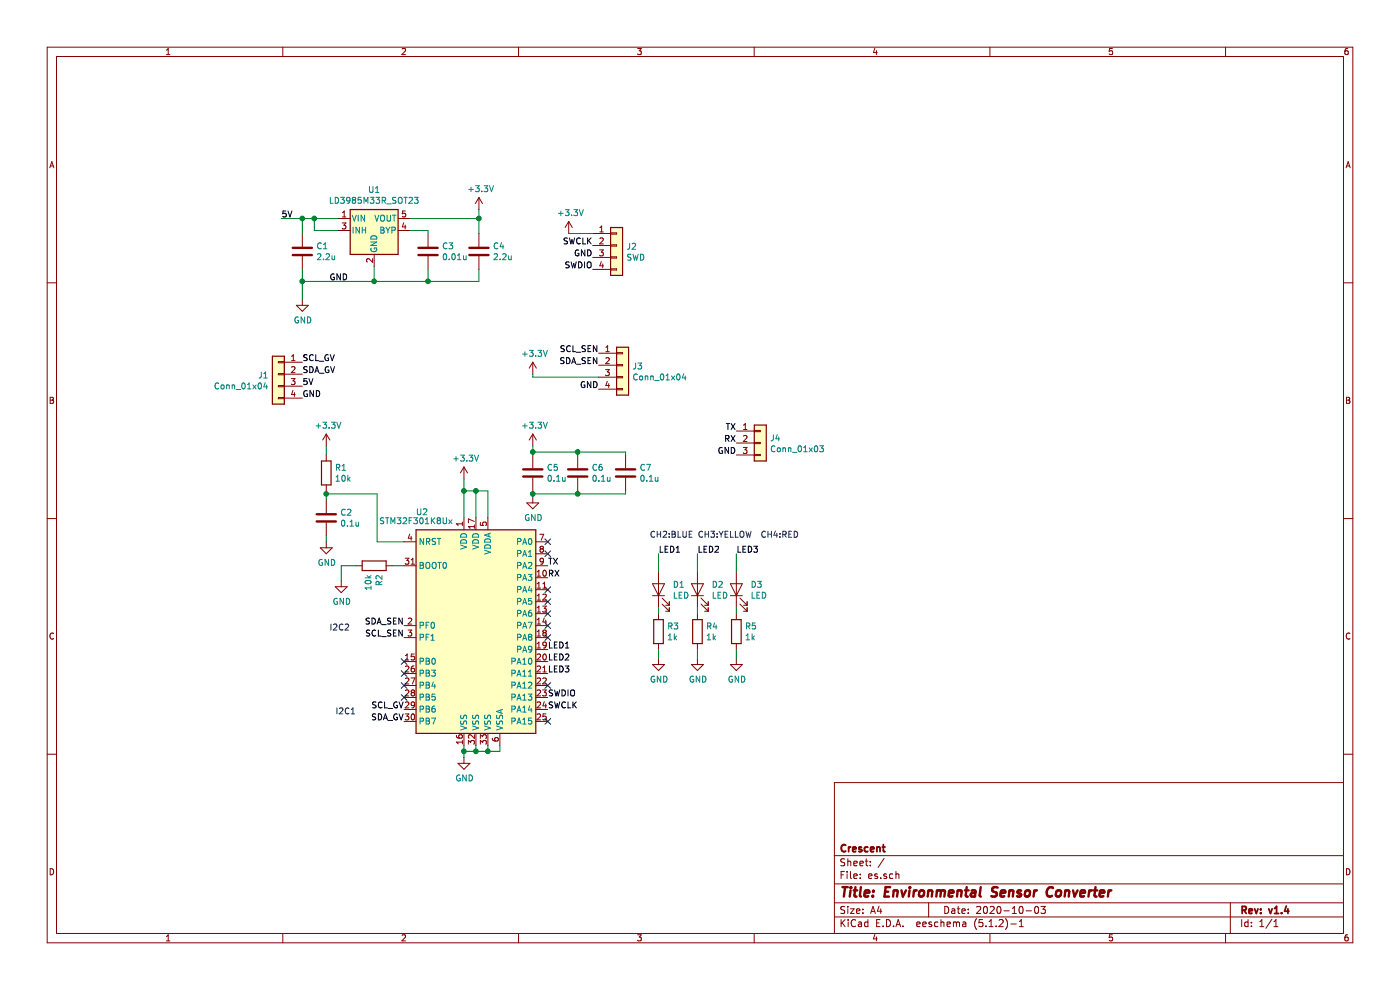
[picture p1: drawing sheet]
EESchema Schematic File Version 4
LIBS:es-cache
EELAYER 29 0
EELAYER END
$Descr A4 11693 8268
encoding utf-8
Sheet 1 1
Title "Environmental Sensor Converter"
Date "2020-10-03"
Rev "v1.4"
Comp "Crescent"
Comment1 ""
Comment2 ""
Comment3 ""
Comment4 ""
$EndDescr
$Comp
L Regulator_Linear:LD3985M33R_SOT23 U1
U 1 1
P 3125 1925
F 0 "U1" H 3125 2267 50  0000 C CNN
F 1 "LD3985M33R_SOT23" H 3125 2176 50  0000 C CNN
F 2 "Package_TO_SOT_SMD:SOT-23-5" H 3125 2250 50  0001 C CIN
F 3 "http://www.st.com/internet/com/TECHNICAL_RESOURCES/TECHNICAL_LITERATURE/DATASHEET/CD00003395.pdf" H 3125 1925 50  0001 C CNN
	1    3125 1925
	1    0    0    -1  
$EndComp
$Comp
L Connector_Generic:Conn_01x04 J1
U 1 1
P 2325 3125
F 0 "J1" H 2405 3117 50  0000 L CNN
F 1 "Conn_01x04" H 2405 3026 50  0000 L CNN
F 2 "GroveCon:GROVE" H 2325 3125 50  0001 C CNN
F 3 "~" H 2325 3125 50  0001 C CNN
	1    2325 3125
	-1   0    0    -1  
$EndComp
$Comp
L Connector_Generic:Conn_01x04 J3
U 1 1
P 5200 3050
F 0 "J3" H 5280 3042 50  0000 L CNN
F 1 "Conn_01x04" H 5280 2951 50  0000 L CNN
F 2 "GroveCon:GROVE" H 5200 3050 50  0001 C CNN
F 3 "~" H 5200 3050 50  0001 C CNN
	1    5200 3050
	1    0    0    -1  
$EndComp
$Comp
L Device:C C1
U 1 1
P 2525 2100
F 0 "C1" H 2640 2146 50  0000 L CNN
F 1 "2.2u" H 2640 2055 50  0000 L CNN
F 2 "Capacitor_SMD:C_0603_1608Metric" H 2563 1950 50  0001 C CNN
F 3 "~" H 2525 2100 50  0001 C CNN
	1    2525 2100
	1    0    0    -1  
$EndComp
Text Label 2525 3025 0    50   ~ 0
SCL_GV
Text Label 2525 3125 0    50   ~ 0
SDA_GV
Text Label 2525 3325 0    50   ~ 0
GND
Text Label 2525 3225 0    50   ~ 0
5V
$Comp
L Device:C C3
U 1 1
P 3575 2100
F 0 "C3" H 3690 2146 50  0000 L CNN
F 1 "0.01u" H 3690 2055 50  0000 L CNN
F 2 "Capacitor_SMD:C_0603_1608Metric" H 3613 1950 50  0001 C CNN
F 3 "~" H 3575 2100 50  0001 C CNN
	1    3575 2100
	1    0    0    -1  
$EndComp
$Comp
L Device:C C4
U 1 1
P 4000 2100
F 0 "C4" H 4115 2146 50  0000 L CNN
F 1 "2.2u" H 4115 2055 50  0000 L CNN
F 2 "Capacitor_SMD:C_0603_1608Metric" H 4038 1950 50  0001 C CNN
F 3 "~" H 4000 2100 50  0001 C CNN
	1    4000 2100
	1    0    0    -1  
$EndComp
Wire Wire Line
	3125 2225 3125 2350
Wire Wire Line
	3125 2350 2525 2350
Wire Wire Line
	2525 2350 2525 2250
Wire Wire Line
	3125 2350 3575 2350
Wire Wire Line
	3575 2350 3575 2250
Connection ~ 3125 2350
Wire Wire Line
	3575 2350 4000 2350
Wire Wire Line
	4000 2350 4000 2250
Connection ~ 3575 2350
Wire Wire Line
	3575 1950 3575 1925
Wire Wire Line
	3575 1925 3425 1925
Wire Wire Line
	2825 1825 2625 1825
Wire Wire Line
	2525 1950 2525 1825
Connection ~ 2525 1825
Wire Wire Line
	2525 1825 2350 1825
Wire Wire Line
	2825 1925 2625 1925
Wire Wire Line
	2625 1925 2625 1825
Connection ~ 2625 1825
Wire Wire Line
	2625 1825 2525 1825
Wire Wire Line
	3425 1825 4000 1825
Wire Wire Line
	4000 1825 4000 1950
Text Label 2750 2350 0    50   ~ 0
GND
Text Label 2350 1825 0    50   ~ 0
5V
$Comp
L power:+3.3V #PWR07
U 1 1
P 4000 1750
F 0 "#PWR07" H 4000 1600 50  0001 C CNN
F 1 "+3.3V" H 4015 1923 50  0000 C CNN
F 2 "" H 4000 1750 50  0001 C CNN
F 3 "" H 4000 1750 50  0001 C CNN
	1    4000 1750
	1    0    0    -1  
$EndComp
Wire Wire Line
	4000 1750 4000 1825
Connection ~ 4000 1825
$Comp
L power:+3.3V #PWR08
U 1 1
P 4450 3125
F 0 "#PWR08" H 4450 2975 50  0001 C CNN
F 1 "+3.3V" H 4465 3298 50  0000 C CNN
F 2 "" H 4450 3125 50  0001 C CNN
F 3 "" H 4450 3125 50  0001 C CNN
	1    4450 3125
	1    0    0    -1  
$EndComp
Text Label 5000 3250 2    50   ~ 0
GND
$Comp
L Connector_Generic:Conn_01x04 J2
U 1 1
P 5150 2050
F 0 "J2" H 5230 2042 50  0000 L CNN
F 1 "SWD" H 5230 1951 50  0000 L CNN
F 2 "Connector_PinHeader_2.54mm:PinHeader_1x04_P2.54mm_Vertical" H 5150 2050 50  0001 C CNN
F 3 "~" H 5150 2050 50  0001 C CNN
	1    5150 2050
	1    0    0    -1  
$EndComp
Text Label 5000 3050 2    50   ~ 0
SDA_SEN
Text Label 5000 2950 2    50   ~ 0
SCL_SEN
$Comp
L power:+3.3V #PWR011
U 1 1
P 4750 1950
F 0 "#PWR011" H 4750 1800 50  0001 C CNN
F 1 "+3.3V" H 4765 2123 50  0000 C CNN
F 2 "" H 4750 1950 50  0001 C CNN
F 3 "" H 4750 1950 50  0001 C CNN
	1    4750 1950
	1    0    0    -1  
$EndComp
Wire Wire Line
	4950 1950 4750 1950
Text Label 4950 2050 2    50   ~ 0
SWCLK
Text Label 4950 2150 2    50   ~ 0
GND
Text Label 4950 2250 2    50   ~ 0
SWDIO
$Comp
L power:+3.3V #PWR05
U 1 1
P 3875 4000
F 0 "#PWR05" H 3875 3850 50  0001 C CNN
F 1 "+3.3V" H 3890 4173 50  0000 C CNN
F 2 "" H 3875 4000 50  0001 C CNN
F 3 "" H 3875 4000 50  0001 C CNN
	1    3875 4000
	1    0    0    -1  
$EndComp
Wire Wire Line
	3875 4000 3875 4100
Wire Wire Line
	3975 4325 3975 4100
Wire Wire Line
	3975 4100 3875 4100
Connection ~ 3875 4100
Wire Wire Line
	3875 4100 3875 4325
Wire Wire Line
	3975 4100 4075 4100
Wire Wire Line
	4075 4100 4075 4325
Connection ~ 3975 4100
$Comp
L power:GND #PWR01
U 1 1
P 2525 2500
F 0 "#PWR01" H 2525 2250 50  0001 C CNN
F 1 "GND" H 2530 2327 50  0000 C CNN
F 2 "" H 2525 2500 50  0001 C CNN
F 3 "" H 2525 2500 50  0001 C CNN
	1    2525 2500
	1    0    0    -1  
$EndComp
Wire Wire Line
	2525 2350 2525 2500
Connection ~ 2525 2350
$Comp
L power:GND #PWR010
U 1 1
P 4450 4150
F 0 "#PWR010" H 4450 3900 50  0001 C CNN
F 1 "GND" H 4455 3977 50  0000 C CNN
F 2 "" H 4450 4150 50  0001 C CNN
F 3 "" H 4450 4150 50  0001 C CNN
	1    4450 4150
	1    0    0    -1  
$EndComp
$Comp
L Device:C C5
U 1 1
P 4450 3950
F 0 "C5" H 4565 3996 50  0000 L CNN
F 1 "0.1u" H 4565 3905 50  0000 L CNN
F 2 "Capacitor_SMD:C_0603_1608Metric" H 4488 3800 50  0001 C CNN
F 3 "~" H 4450 3950 50  0001 C CNN
	1    4450 3950
	1    0    0    -1  
$EndComp
$Comp
L Device:C C6
U 1 1
P 4825 3950
F 0 "C6" H 4940 3996 50  0000 L CNN
F 1 "0.1u" H 4940 3905 50  0000 L CNN
F 2 "Capacitor_SMD:C_0603_1608Metric" H 4863 3800 50  0001 C CNN
F 3 "~" H 4825 3950 50  0001 C CNN
	1    4825 3950
	1    0    0    -1  
$EndComp
$Comp
L Device:C C7
U 1 1
P 5225 3950
F 0 "C7" H 5340 3996 50  0000 L CNN
F 1 "0.1u" H 5340 3905 50  0000 L CNN
F 2 "Capacitor_SMD:C_0603_1608Metric" H 5263 3800 50  0001 C CNN
F 3 "~" H 5225 3950 50  0001 C CNN
	1    5225 3950
	1    0    0    -1  
$EndComp
Wire Wire Line
	4450 4150 4450 4125
Wire Wire Line
	4450 4125 4825 4125
Wire Wire Line
	4825 4125 4825 4100
Connection ~ 4450 4125
Wire Wire Line
	4450 4125 4450 4100
Wire Wire Line
	4825 4125 5225 4125
Wire Wire Line
	5225 4125 5225 4100
Connection ~ 4825 4125
$Comp
L power:+3.3V #PWR09
U 1 1
P 4450 3725
F 0 "#PWR09" H 4450 3575 50  0001 C CNN
F 1 "+3.3V" H 4465 3898 50  0000 C CNN
F 2 "" H 4450 3725 50  0001 C CNN
F 3 "" H 4450 3725 50  0001 C CNN
	1    4450 3725
	1    0    0    -1  
$EndComp
Wire Wire Line
	4450 3725 4450 3775
Wire Wire Line
	4450 3775 4825 3775
Wire Wire Line
	4825 3775 4825 3800
Connection ~ 4450 3775
Wire Wire Line
	4450 3775 4450 3800
Wire Wire Line
	4825 3775 5225 3775
Wire Wire Line
	5225 3775 5225 3800
Connection ~ 4825 3775
$Comp
L power:GND #PWR06
U 1 1
P 3875 6325
F 0 "#PWR06" H 3875 6075 50  0001 C CNN
F 1 "GND" H 3880 6152 50  0000 C CNN
F 2 "" H 3875 6325 50  0001 C CNN
F 3 "" H 3875 6325 50  0001 C CNN
	1    3875 6325
	1    0    0    -1  
$EndComp
Wire Wire Line
	3875 6225 3875 6275
Wire Wire Line
	3875 6275 3975 6275
Wire Wire Line
	3975 6275 3975 6225
Connection ~ 3875 6275
Wire Wire Line
	3875 6275 3875 6325
Text Label 3375 6025 2    50   ~ 0
SDA_GV
Text Label 3375 5925 2    50   ~ 0
SCL_GV
Text Label 4575 5825 0    50   ~ 0
SWDIO
Text Label 4575 5925 0    50   ~ 0
SWCLK
$Comp
L Device:R R1
U 1 1
P 2725 3950
F 0 "R1" H 2795 3996 50  0000 L CNN
F 1 "10k" H 2795 3905 50  0000 L CNN
F 2 "Resistor_SMD:R_0603_1608Metric" V 2655 3950 50  0001 C CNN
F 3 "~" H 2725 3950 50  0001 C CNN
	1    2725 3950
	1    0    0    -1  
$EndComp
$Comp
L power:+3.3V #PWR02
U 1 1
P 2725 3725
F 0 "#PWR02" H 2725 3575 50  0001 C CNN
F 1 "+3.3V" H 2740 3898 50  0000 C CNN
F 2 "" H 2725 3725 50  0001 C CNN
F 3 "" H 2725 3725 50  0001 C CNN
	1    2725 3725
	1    0    0    -1  
$EndComp
Wire Wire Line
	3375 4525 3150 4525
$Comp
L Device:R R2
U 1 1
P 3125 4725
F 0 "R2" H 3195 4771 50  0000 L CNN
F 1 "10k" H 3195 4680 50  0000 L CNN
F 2 "Resistor_SMD:R_0603_1608Metric" V 3055 4725 50  0001 C CNN
F 3 "~" H 3125 4725 50  0001 C CNN
	1    3125 4725
	0    1    1    0   
$EndComp
$Comp
L power:GND #PWR04
U 1 1
P 2850 4850
F 0 "#PWR04" H 2850 4600 50  0001 C CNN
F 1 "GND" H 2855 4677 50  0000 C CNN
F 2 "" H 2850 4850 50  0001 C CNN
F 3 "" H 2850 4850 50  0001 C CNN
	1    2850 4850
	1    0    0    -1  
$EndComp
Wire Wire Line
	3275 4725 3375 4725
Wire Wire Line
	2975 4725 2850 4725
Wire Wire Line
	2850 4725 2850 4850
$Comp
L power:GND #PWR03
U 1 1
P 2725 4525
F 0 "#PWR03" H 2725 4275 50  0001 C CNN
F 1 "GND" H 2730 4352 50  0000 C CNN
F 2 "" H 2725 4525 50  0001 C CNN
F 3 "" H 2725 4525 50  0001 C CNN
	1    2725 4525
	1    0    0    -1  
$EndComp
Wire Wire Line
	2725 4475 2725 4525
$Comp
L Device:C C2
U 1 1
P 2725 4325
F 0 "C2" H 2840 4371 50  0000 L CNN
F 1 "0.1u" H 2840 4280 50  0000 L CNN
F 2 "Capacitor_SMD:C_0603_1608Metric" H 2763 4175 50  0001 C CNN
F 3 "~" H 2725 4325 50  0001 C CNN
	1    2725 4325
	1    0    0    -1  
$EndComp
Wire Wire Line
	2725 3725 2725 3800
Wire Wire Line
	2725 4100 2725 4125
Wire Wire Line
	2725 4125 3150 4125
Wire Wire Line
	3150 4125 3150 4525
Connection ~ 2725 4125
Wire Wire Line
	2725 4125 2725 4175
Text Label 3375 5225 2    50   ~ 0
SDA_SEN
Text Label 3375 5325 2    50   ~ 0
SCL_SEN
Text Label 4575 4725 0    50   ~ 0
TX
Text Label 4575 4825 0    50   ~ 0
RX
Text Label 4575 5625 0    50   ~ 0
LED3
$Comp
L Device:LED D1
U 1 1
P 5500 4925
F 0 "D1" V 5539 4808 50  0000 R CNN
F 1 "LED" V 5448 4808 50  0000 R CNN
F 2 "Diode_SMD:D_0603_1608Metric" H 5500 4925 50  0001 C CNN
F 3 "~" H 5500 4925 50  0001 C CNN
	1    5500 4925
	0    -1   -1   0   
$EndComp
$Comp
L Device:R R3
U 1 1
P 5500 5275
F 0 "R3" H 5570 5321 50  0000 L CNN
F 1 "1k" H 5570 5230 50  0000 L CNN
F 2 "Resistor_SMD:R_0603_1608Metric" V 5430 5275 50  0001 C CNN
F 3 "~" H 5500 5275 50  0001 C CNN
	1    5500 5275
	1    0    0    -1  
$EndComp
$Comp
L power:GND #PWR012
U 1 1
P 5500 5500
F 0 "#PWR012" H 5500 5250 50  0001 C CNN
F 1 "GND" H 5505 5327 50  0000 C CNN
F 2 "" H 5500 5500 50  0001 C CNN
F 3 "" H 5500 5500 50  0001 C CNN
	1    5500 5500
	1    0    0    -1  
$EndComp
Text Label 5500 4625 0    50   ~ 0
LED1
Wire Wire Line
	5500 4625 5500 4775
Wire Wire Line
	5500 5075 5500 5125
Wire Wire Line
	5500 5425 5500 5500
Wire Wire Line
	4450 3150 4450 3125
Wire Wire Line
	4450 3150 5000 3150
$Comp
L Connector_Generic:Conn_01x03 J4
U 1 1
P 6350 3700
F 0 "J4" H 6430 3742 50  0000 L CNN
F 1 "Conn_01x03" H 6430 3651 50  0000 L CNN
F 2 "Connector_PinHeader_2.54mm:PinHeader_1x03_P2.54mm_Vertical" H 6350 3700 50  0001 C CNN
F 3 "~" H 6350 3700 50  0001 C CNN
	1    6350 3700
	1    0    0    -1  
$EndComp
Text Label 6150 3800 2    50   ~ 0
GND
Text Label 6150 3600 2    50   ~ 0
TX
Text Label 6150 3700 2    50   ~ 0
RX
$Comp
L Device:LED D2
U 1 1
P 5825 4925
F 0 "D2" V 5864 4808 50  0000 R CNN
F 1 "LED" V 5773 4808 50  0000 R CNN
F 2 "Diode_SMD:D_0603_1608Metric" H 5825 4925 50  0001 C CNN
F 3 "~" H 5825 4925 50  0001 C CNN
	1    5825 4925
	0    -1   -1   0   
$EndComp
$Comp
L Device:R R4
U 1 1
P 5825 5275
F 0 "R4" H 5895 5321 50  0000 L CNN
F 1 "1k" H 5895 5230 50  0000 L CNN
F 2 "Resistor_SMD:R_0603_1608Metric" V 5755 5275 50  0001 C CNN
F 3 "~" H 5825 5275 50  0001 C CNN
	1    5825 5275
	1    0    0    -1  
$EndComp
$Comp
L power:GND #PWR013
U 1 1
P 5825 5500
F 0 "#PWR013" H 5825 5250 50  0001 C CNN
F 1 "GND" H 5830 5327 50  0000 C CNN
F 2 "" H 5825 5500 50  0001 C CNN
F 3 "" H 5825 5500 50  0001 C CNN
	1    5825 5500
	1    0    0    -1  
$EndComp
Text Label 5825 4625 0    50   ~ 0
LED2
Wire Wire Line
	5825 4625 5825 4775
Wire Wire Line
	5825 5075 5825 5125
Wire Wire Line
	5825 5425 5825 5500
$Comp
L Device:LED D3
U 1 1
P 6150 4925
F 0 "D3" V 6189 4808 50  0000 R CNN
F 1 "LED" V 6098 4808 50  0000 R CNN
F 2 "Diode_SMD:D_0603_1608Metric" H 6150 4925 50  0001 C CNN
F 3 "~" H 6150 4925 50  0001 C CNN
	1    6150 4925
	0    -1   -1   0   
$EndComp
$Comp
L Device:R R5
U 1 1
P 6150 5275
F 0 "R5" H 6220 5321 50  0000 L CNN
F 1 "1k" H 6220 5230 50  0000 L CNN
F 2 "Resistor_SMD:R_0603_1608Metric" V 6080 5275 50  0001 C CNN
F 3 "~" H 6150 5275 50  0001 C CNN
	1    6150 5275
	1    0    0    -1  
$EndComp
$Comp
L power:GND #PWR014
U 1 1
P 6150 5500
F 0 "#PWR014" H 6150 5250 50  0001 C CNN
F 1 "GND" H 6155 5327 50  0000 C CNN
F 2 "" H 6150 5500 50  0001 C CNN
F 3 "" H 6150 5500 50  0001 C CNN
	1    6150 5500
	1    0    0    -1  
$EndComp
Text Label 6150 4625 0    50   ~ 0
LED3
Wire Wire Line
	6150 4625 6150 4775
Wire Wire Line
	6150 5075 6150 5125
Wire Wire Line
	6150 5425 6150 5500
Text Label 4575 5425 0    50   ~ 0
LED1
Text Label 4575 5525 0    50   ~ 0
LED2
$Comp
L MCU_ST_STM32F3:STM32F301K8Ux U2
U 1 1
P 3975 5225
F 0 "U2" H 3525 6175 50  0000 C CNN
F 1 "STM32F301K8Ux" H 3475 6100 50  0000 C CNN
F 2 "Package_DFN_QFN:QFN-32-1EP_5x5mm_P0.5mm_EP3.45x3.45mm" H 3475 4325 50  0001 R CNN
F 3 "http://www.st.com/st-web-ui/static/active/en/resource/technical/document/datasheet/DM00093332.pdf" H 3975 5225 50  0001 C CNN
	1    3975 5225
	1    0    0    -1  
$EndComp
Wire Wire Line
	3975 6275 4075 6275
Wire Wire Line
	4075 6275 4075 6225
Connection ~ 3975 6275
Wire Wire Line
	4075 6275 4175 6275
Wire Wire Line
	4175 6275 4175 6225
Connection ~ 4075 6275
NoConn ~ 4575 4525
NoConn ~ 4575 4625
NoConn ~ 4575 4925
NoConn ~ 4575 5025
NoConn ~ 4575 5125
NoConn ~ 4575 5225
NoConn ~ 4575 5325
NoConn ~ 4575 5725
NoConn ~ 4575 6025
NoConn ~ 3375 5825
NoConn ~ 3375 5725
NoConn ~ 3375 5625
NoConn ~ 3375 5525
Text Notes 2750 5275 0    50   ~ 0
I2C2
Text Notes 2800 5975 0    50   ~ 0
I2C1
Text Notes 5425 4500 0    50   ~ 0
CH2:BLUE
Text Notes 5825 4500 0    50   ~ 0
CH3:YELLOW
Text Notes 6350 4500 0    50   ~ 0
CH4:RED
$EndSCHEMATC
